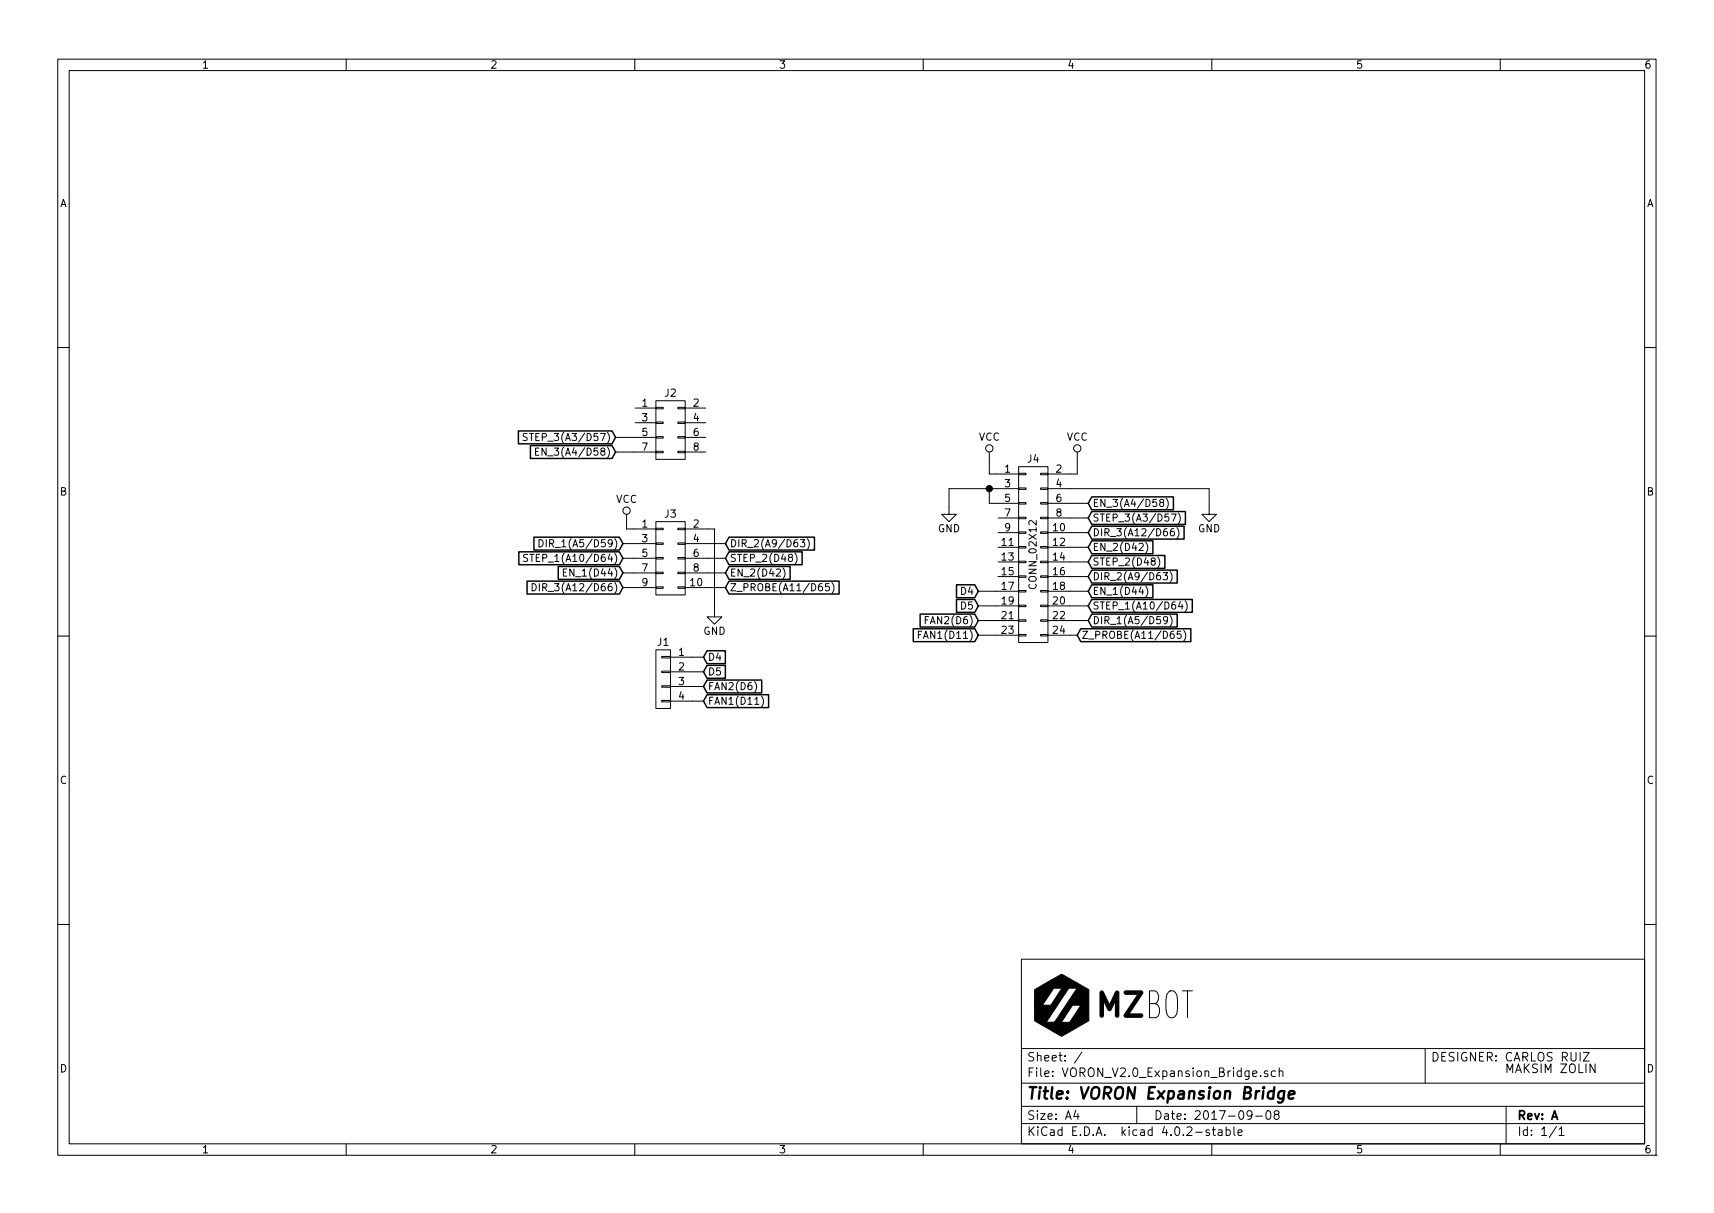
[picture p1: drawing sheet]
EESchema Schematic File Version 2
LIBS:power
LIBS:device
LIBS:transistors
LIBS:conn
LIBS:linear
LIBS:regul
LIBS:74xx
LIBS:cmos4000
LIBS:adc-dac
LIBS:memory
LIBS:xilinx
LIBS:microcontrollers
LIBS:dsp
LIBS:microchip
LIBS:analog_switches
LIBS:motorola
LIBS:texas
LIBS:intel
LIBS:audio
LIBS:interface
LIBS:digital-audio
LIBS:philips
LIBS:display
LIBS:cypress
LIBS:siliconi
LIBS:opto
LIBS:atmel
LIBS:contrib
LIBS:valves
LIBS:VORON_V2.0_Expander_Bridge-cache
EELAYER 25 0
EELAYER END
$Descr A4 11693 8268
encoding utf-8
Sheet 1 1
Title "VORON Expansion Bridge"
Date "2017-09-08"
Rev "A"
Comp ""
Comment1 ""
Comment2 ""
Comment3 " CARLOS RUIZ"
Comment4 " MAKSIM ZOLIN"
$EndDescr
$Comp
L CONN_02X05 J3
U 1 1
P 4575 3800
F 0 "J3" H 4575 4100 50  0000 C CNN
F 1 "CONN_02X05" H 4575 3500 50  0001 C CNN
F 2 "VORON_V2.0:PIN_SOCKET_BOTTOM_2X5" H 4575 2600 50  0001 C CNN
F 3 "" H 4575 2600 50  0000 C CNN
	1    4575 3800
	1    0    0    -1  
$EndComp
$Comp
L VCC #PWR03
U 1 1
P 4275 3550
F 0 "#PWR03" H 4275 3400 50  0001 C CNN
F 1 "VCC" H 4275 3700 50  0000 C CNN
F 2 "" H 4275 3550 50  0000 C CNN
F 3 "" H 4275 3550 50  0000 C CNN
	1    4275 3550
	1    0    0    -1  
$EndComp
Text GLabel 4250 3700 0    49   Input ~ 0
DIR_1(A5/D59)
Text GLabel 4250 3800 0    49   Input ~ 0
STEP_1(A10/D64)
Text GLabel 4250 3900 0    49   Input ~ 0
EN_1(D44)
Text GLabel 4950 3700 2    49   Input ~ 0
DIR_2(A9/D63)
Text GLabel 4950 3800 2    49   Input ~ 0
STEP_2(D48)
Text GLabel 4950 3900 2    49   Input ~ 0
EN_2(D42)
$Comp
L GND #PWR04
U 1 1
P 4875 4150
F 0 "#PWR04" H 4875 3900 50  0001 C CNN
F 1 "GND" H 4875 4000 50  0000 C CNN
F 2 "" H 4875 4150 50  0000 C CNN
F 3 "" H 4875 4150 50  0000 C CNN
	1    4875 4150
	1    0    0    -1  
$EndComp
Text GLabel 4200 3075 0    49   Input ~ 0
EN_3(A4/D58)
Text GLabel 4200 2975 0    49   Input ~ 0
STEP_3(A3/D57)
$Comp
L CONN_01X04 J1
U 1 1
P 4525 4625
F 0 "J1" H 4525 4875 50  0000 C CNN
F 1 " " V 4625 4625 50  0001 C CNN
F 2 "VORON_V2.0:PIN_SOCKET_BOTTOM_1X4" H 4525 4625 50  0001 C CNN
F 3 "" H 4525 4625 50  0000 C CNN
	1    4525 4625
	-1   0    0    -1  
$EndComp
Text Notes 3725 4525 0    60   ~ 0
PWM GPIOs
Text Notes 3725 4800 0    60   ~ 0
TOP ROW ON\nRAMP SERVO\nPORT
Wire Wire Line
	4275 3550 4275 3600
Wire Wire Line
	4275 3600 4325 3600
Wire Wire Line
	4825 3600 4875 3600
Wire Wire Line
	4325 3700 4250 3700
Wire Wire Line
	4250 3800 4325 3800
Wire Wire Line
	4250 3900 4325 3900
Wire Wire Line
	4950 3700 4825 3700
Wire Wire Line
	4950 3800 4825 3800
Wire Wire Line
	4825 3900 4950 3900
Wire Wire Line
	4875 3600 4875 4150
Wire Wire Line
	4200 2975 4325 2975
Wire Wire Line
	4200 3075 4325 3075
Wire Wire Line
	4725 4475 4800 4475
Wire Wire Line
	4725 4575 4800 4575
Wire Wire Line
	4725 4675 4800 4675
Wire Wire Line
	4725 4775 4800 4775
$Comp
L CONN_02X04 J2
U 1 1
P 4575 2925
F 0 "J2" H 4575 3175 50  0000 C CNN
F 1 "CONN_02X04" H 4575 2675 50  0001 C CNN
F 2 "VORON_V2.0:PIN_SOCKET_BOTTON_2X4" H 4575 1725 50  0001 C CNN
F 3 "" H 4575 1725 50  0000 C CNN
	1    4575 2925
	1    0    0    -1  
$EndComp
Wire Wire Line
	6800 4225 6675 4225
Text GLabel 7425 4025 2    49   Input ~ 0
EN_1(D44)
Text GLabel 7425 3725 2    49   Input ~ 0
EN_2(D42)
Wire Wire Line
	7300 4225 7425 4225
Text GLabel 7425 4125 2    49   Input ~ 0
STEP_1(A10/D64)
Text GLabel 7425 3825 2    49   Input ~ 0
STEP_2(D48)
Wire Wire Line
	7300 4125 7425 4125
Wire Wire Line
	6800 4125 6675 4125
Text GLabel 7425 4225 2    49   Input ~ 0
DIR_1(A5/D59)
Wire Wire Line
	6675 4025 6800 4025
Text GLabel 7425 3925 2    49   Input ~ 0
DIR_2(A9/D63)
Wire Wire Line
	7300 4025 7425 4025
Text GLabel 7425 3425 2    49   Input ~ 0
EN_3(A4/D58)
Wire Wire Line
	7300 3825 7425 3825
Text GLabel 7425 3525 2    49   Input ~ 0
STEP_3(A3/D57)
Wire Wire Line
	7300 3725 7425 3725
Wire Wire Line
	7425 3625 7300 3625
$Comp
L GND #PWR07
U 1 1
P 6475 3450
F 0 "#PWR07" H 6475 3200 50  0001 C CNN
F 1 "GND" H 6475 3300 50  0000 C CNN
F 2 "" H 6475 3450 50  0000 C CNN
F 3 "" H 6475 3450 50  0000 C CNN
	1    6475 3450
	1    0    0    -1  
$EndComp
Text GLabel 6675 4025 0    49   Input ~ 0
D4
Text GLabel 6675 4125 0    49   Input ~ 0
D5
Wire Wire Line
	7425 3425 7300 3425
Text GLabel 6675 4225 0    49   Input ~ 0
FAN2(D6)
Text GLabel 6675 4325 0    49   Input ~ 0
FAN1(D11)
Text GLabel 4800 4475 2    49   Input ~ 0
D4
Text GLabel 4800 4575 2    49   Input ~ 0
D5
Text GLabel 4800 4675 2    49   Input ~ 0
FAN2(D6)
Text GLabel 4800 4775 2    49   Input ~ 0
FAN1(D11)
Text GLabel 4250 4000 0    49   Input ~ 0
DIR_3(A12/D66)
Wire Wire Line
	4250 4000 4325 4000
Wire Wire Line
	4950 4000 4825 4000
Wire Wire Line
	7425 3925 7300 3925
Wire Wire Line
	7425 3525 7300 3525
Text GLabel 7425 3625 2    49   Input ~ 0
DIR_3(A12/D66)
Wire Wire Line
	7350 4325 7300 4325
$Comp
L VCC #PWR08
U 1 1
P 7350 3125
F 0 "#PWR08" H 7350 2975 50  0001 C CNN
F 1 "VCC" H 7350 3275 50  0000 C CNN
F 2 "" H 7350 3125 50  0000 C CNN
F 3 "" H 7350 3125 50  0000 C CNN
	1    7350 3125
	1    0    0    -1  
$EndComp
Wire Wire Line
	7350 3125 7350 3225
Wire Wire Line
	8250 3325 7300 3325
Text GLabel 7350 4325 2    49   Input ~ 0
Z_PROBE(A11/D65)
Wire Wire Line
	6675 4325 6800 4325
Wire Wire Line
	6750 3225 6750 3125
Text GLabel 4950 4000 2    49   Input ~ 0
Z_PROBE(A11/D65)
$Comp
L CONN_02X12 J4
U 1 1
P 7050 3775
F 0 "J4" H 7050 4425 50  0000 C CNN
F 1 "CONN_02X12" V 7050 3775 50  0000 C CNN
F 2 "VORON_V2.0:PIN_SOCKET_BOTTON_2X12" H 7050 2575 50  0001 C CNN
F 3 "" H 7050 2575 50  0000 C CNN
	1    7050 3775
	1    0    0    -1  
$EndComp
$Comp
L GND #PWR09
U 1 1
P 8250 3450
F 0 "#PWR09" H 8250 3200 50  0001 C CNN
F 1 "GND" H 8250 3300 50  0000 C CNN
F 2 "" H 8250 3450 50  0000 C CNN
F 3 "" H 8250 3450 50  0000 C CNN
	1    8250 3450
	1    0    0    -1  
$EndComp
Wire Wire Line
	8250 3325 8250 3450
$Comp
L VCC #PWR010
U 1 1
P 6750 3125
F 0 "#PWR010" H 6750 2975 50  0001 C CNN
F 1 "VCC" H 6750 3275 50  0000 C CNN
F 2 "" H 6750 3125 50  0000 C CNN
F 3 "" H 6750 3125 50  0000 C CNN
	1    6750 3125
	1    0    0    -1  
$EndComp
Wire Wire Line
	6475 3325 6475 3450
Wire Wire Line
	6475 3325 6800 3325
Wire Wire Line
	6800 3425 6750 3425
Wire Wire Line
	6750 3425 6750 3325
Connection ~ 6750 3325
Wire Wire Line
	6750 3225 6800 3225
Wire Wire Line
	7350 3225 7300 3225
NoConn ~ 4325 2775
NoConn ~ 4325 2875
NoConn ~ 4825 2775
NoConn ~ 4825 2875
NoConn ~ 4825 2975
NoConn ~ 4825 3075
NoConn ~ 6800 3525
NoConn ~ 6800 3625
NoConn ~ 6800 3725
NoConn ~ 6800 3825
NoConn ~ 6800 3925
$EndSCHEMATC
